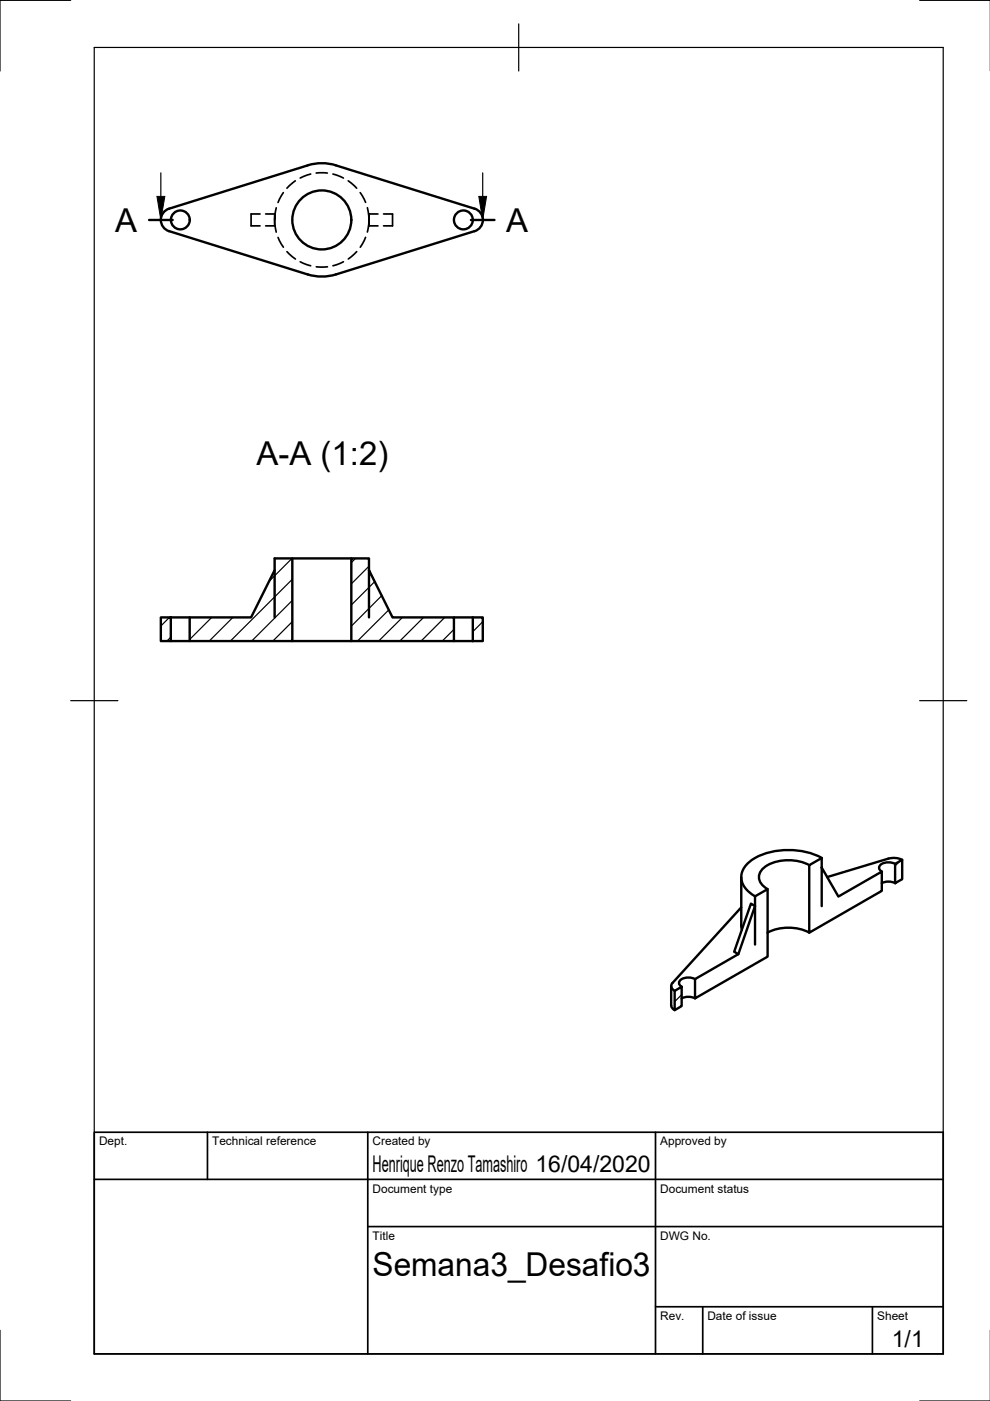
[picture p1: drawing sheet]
<svg xmlns="http://www.w3.org/2000/svg" width="210mm" height="297mm" viewBox="0 0 210 297" stroke-linecap="round" stroke-linejoin="round" font-family="sans-serif">
<!-- layer: Visible -->
<g fill="none" stroke="#000" stroke-width=".51">
<path d="M71.2 35.1l29.4 9.1M71.2 35a10 10 0 0 0-6 0l-29.3 9.2M35.9 49l29.3 9.2a10 10 0 0 0 6 0M35.9 44.2a2.51 2.51 0 0 0-1.8 2.4 2.51 2.51 0 0 0 1.8 2.4M100.6 44.2a2.51 2.51 0 0 1 1.8 2.4 2.51 2.51 0 0 1-1.8 2.4l-29.4 9.2M62 118.4h12.5M34.1 130.9h2.1v5h-2.1zM36.2 135.9h4M36.2 130.9h4M58.2 120.9l-5 10h-13v5h21.8v-17.5h-3.8v12.5M62 135.9h12.5M78.2 120.9l5 10h13v5h-21.7v-17.5h3.7v12.5"/>
<path d="M96.2 130.9h4M96.2 135.9h4M100.2 130.9h2.2v5h-2.2zM156.9 192.7l-14.3 15.7a1.01 1.01 0 0 0 .4 1.7M157.2 196.2l.1 .9M157.2 186v10.2M157.2 192.4l-.3 .3M160.1 190v10.3M160.1 190l2.7-1.5v14.3l-15.4 8.9v-4.1l9.1-5.3 3.6-10.2-.9-.5-3.5 10.2 .8 .5M162.7 197.7a9.8 9.8 0 0 1 8.9 0M171.6 183.4a9.6 9.6 0 0 0-9.6 .5 2.44 2.44 0 0 0 0 4.1l.7 .5M174.2 183.9l3.6 6.2 9.2-5.3v4.1l-15.4 8.8v-14.3l2.6-1.5v10.2"/>
<path d="M174.2 181.9a15.3 15.3 0 0 0-15.1 .6 4 4 0 0 0 0 6.9l1 .6M187 187.2l1.4-.3 1.4 .3M188.4 182.1l1.5-.2 1.4 .4M188.4 182l-13 4M189.8 183.2l1.5-.9v4.1l-1.5 .8zM189.8 183.2a2.61 2.61 0 0 0-3.4 .6l.2 .7 .4 .3M142.3 209.1v4a1.24 1.24 0 0 0 .7 1.1M143 210.1l1.5-.9v4.1l-1.5 .9zM144.5 211.7l1.5-.4 1.4 .4M147.4 207.6a2.61 2.61 0 0 0-3.4 .6l.2 .7 .3 .3"/>
<circle cx="38.2" cy="46.6" r="2"/>
<circle cx="68.2" cy="46.6" r="6.3"/>
<circle cx="98.2" cy="46.6" r="2"/>
</g>
<!-- layer: Hidden -->
<g fill="none" stroke="#000" stroke-width=".36">
<path d="M62.6 38.3l-1.8 1.6M65.9 36.9l-2.3 .8M67 36.7h2.4M70.6 36.9l2.2 .8M73.8 38.3l1.8 1.6M55.1 45.4h-1.9v2.5h1.9M56.3 47.9h1.9v-1.3l.4 2.6M58.6 44.1l-.4 2.5v-1.2h-1.9M58.9 50.3l1.2 2.1M60.1 40.8l-1.2 2.1M60.8 53.3l1.8 1.6M63.6 55.5l2.3 .9"/>
<path d="M67.1 56.6h2.3M72.8 55.5l-2.2 .9M75.6 53.3l-1.7 1.6M76.4 40.8l1.1 2.1M77.5 50.3l-1.1 2.1M77.9 44l.3 2.6v-1.2h1.9M80.1 47.9h-1.9v-1.3l-.3 2.6M81.3 45.4h1.9v2.5h-1.9"/>
</g>
<!-- layer: Border -->
<path d="M15 .1h-15v15M20 10.1h180v276.9h-180zM110 5.1v10M195 .1h15M15 148.6h10M195 148.6h10M0 282.1v14.9h15M195 297h15" fill="none" stroke="#000" stroke-width=".25"/>
<!-- layer: TitleBlock -->
<path d="M20 240.1h180v46.9h-180zM20 250h180M44 240.1v9.9M78 240.1v46.9M139 240.1v46.9M78 260.1h122M139 277.1h61M149 277.1v9.9M185 277.1v9.9" fill="none" stroke="#000" stroke-width=".36"/>
<!-- layer: Hatching -->
<g fill="none" stroke="#000" stroke-width=".25">
<path d="M61.9 118.4l-4.8 4.8M75.4 118.4l-.9 .9M35.9 130.9l-1.8 1.8M36.2 135.1l-.8 .8M40.4 130.9l-.2 .2M44.9 130.9l-4.7 4.7M49.4 130.9l-5 5M62 122.8l-13.1 13.1M62 127.3l-8.6 8.6M62 131.8l-4.1 4.1M78.2 120l-3.7 3.8M79.4 123.3l-4.9 5"/>
<path d="M80.9 126.3l-6.4 6.5M82.4 129.3l-6.6 6.6M85.3 130.9l-5 5M89.8 130.9l-5 5M94.3 130.9l-5 5M96.2 133.5l-2.4 2.4M102.3 131.8l-2.1 2.1M190.8 182.6l-1 1M144.5 210.9l-1.5 1.5"/>
</g>
<!-- layer: Annotations -->
<path d="M31.6 46.6h5M99.8 46.6h5" fill="none" stroke="#000" stroke-width=".51"/>
<path d="M34.1 36.6v5M102.3 36.6v5" fill="none" stroke="#000" stroke-width=".25"/>
<path d="M33.3 41.6h1.6l-.8 5zM101.5 41.6h1.7l-.9 5z" fill="#000" stroke="#000" stroke-width=".21"/>
<g font-size="7">
<text x="24.4" y="49.1">A</text>
<text x="107.3" y="49.1">A</text>
<text x="54.4" y="98.7">A-A (1:2)</text>
<text x="79" y="270.6">Semana3_Desafio3</text>
</g>
<g font-size="4.9">
<text x="79" y="248.5">Henrique Renzo Tamashiro 16/04/2020</text>
<text x="189.1" y="285.7">1/1</text>
</g>
<g font-size="2.5">
<text x="21" y="242.9">Dept.</text>
<text x="45" y="242.9">Technical reference</text>
<text x="79" y="242.9">Created by</text>
<text x="140" y="242.9">Approved by</text>
<text x="79" y="252.8">Document type</text>
<text x="140" y="252.8">Document status</text>
<text x="79" y="262.9">Title</text>
<text x="140" y="262.9">DWG No.</text>
<text x="140" y="279.9">Rev.</text>
<text x="150" y="279.9">Date of issue</text>
<text x="186" y="279.9">Sheet</text>
</g>
</svg>
